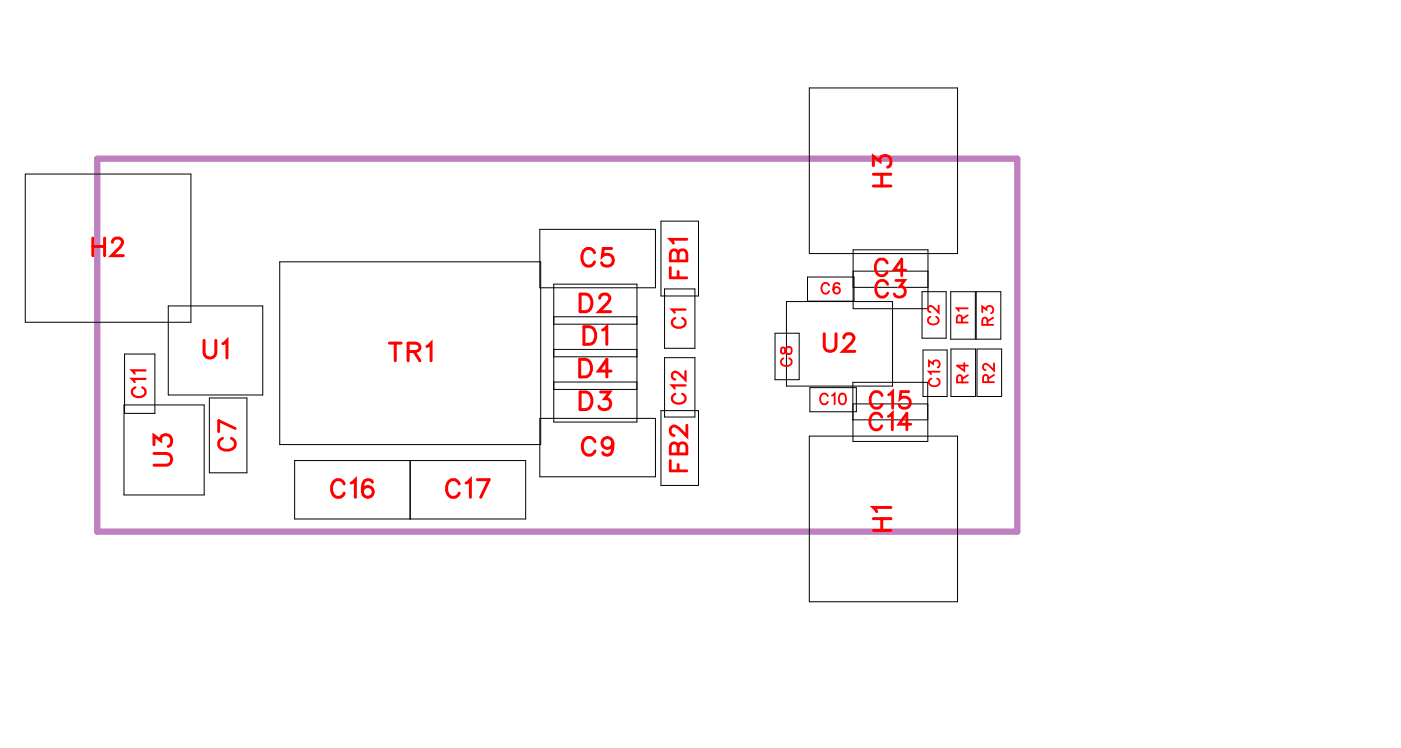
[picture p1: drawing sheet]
<svg xmlns="http://www.w3.org/2000/svg" width="56mm" height="30mm" viewBox="0 0 56 30" stroke-linecap="round" stroke-linejoin="round" font-family="sans-serif">
<path d="M3.9 6.4h37v15h-37z" fill="none" stroke="#bf80bf" stroke-width=".25"/>
<g fill="none" stroke="#000" stroke-width=".04">
<path d="M1 7h6.7v6h-6.7zM5 16.3h3.2v3.6h-3.2zM5 14.2h1.2v2.4h-1.2zM6.8 12.3h3.8v3.6h-3.8zM8.4 16h1.5v3h-1.5zM11.2 10.5h10.5v7.4h-10.5zM11.8 18.5h9.3v2.4h-9.3zM16.5 18.5v2.4M21.7 9.2h4.7v2.4h-4.7zM21.7 16.8h4.7v2.4h-4.7zM22.3 11.4h3.3v5.6h-3.3zM22.3 12.7h3.3"/>
<path d="M22.3 14.4h3.3M22.3 13h3.3M22.3 15.4h3.3M22.3 15.7h3.3M22.3 14.1h3.3M26.6 8.9h1.5v3h-1.5zM26.6 16.5h1.5v3h-1.5zM26.7 11.6h1.2v2.4h-1.2zM26.7 14.4h1.2v2.4h-1.2zM31.2 13.4h.9v1.9h-.9zM31.6 12.1h4.3v3.4h-4.3zM32.5 12.1v-1h1.8v1"/>
<path d="M32.5 3.5h6v6.7h-6zM32.5 17.5h6v6.7h-6zM32.6 15.6h1.8v1h-1.8zM34.3 15.4h3v2.4h-3zM34.3 16.9h3M34.3 16.2h3M34.3 10h3v2.4h-3zM34.3 11.6h3M34.3 10.9h3M37.1 11.7h1v1.9h-1zM37.1 14.1h1v1.8h-1zM38.2 11.7h1v1.9h-1z"/>
<path d="M38.2 14h1v1.9h-1zM39.3 11.7h.9v1.9h-.9zM39.3 14h1v1.9h-1z"/>
</g>
<path d="M5.4 15.6a.2 .2 0 0 0-.1 .2 .2 .2 0 0 0 .2 .2h.1a.2 .2 0 0 0 .3-.2 .2 .2 0 0 0-.2-.2M5.9 15.2h-.6l.1 .2M5.9 14.9h-.6l.1 .1M27.2 12.8a.2 .2 0 0 0-.2 .2 .2 .2 0 0 0 .2 .2h.2a.2 .2 0 0 0 .2-.2 .2 .2 0 0 0-.2-.2M27.2 15.8a.2 .2 0 0 0-.2 .3 .2 .2 0 0 0 .2 .1h.2a.2 .2 0 0 0 .2-.1 .2 .2 0 0 0-.2-.3M27.6 12.5h-.6l.1 .1M27.6 15.5h-.6l.1 .1M27.6 14.9v.4l-.5-.3-.1 .2 .2 .1" fill="none" stroke="#f00" stroke-width=".09"/>
<g fill="none" stroke="#f00" stroke-width=".12">
<path d="M3.7 9.6v.7M3.7 9.9h.5M4.2 9.6v.7M4.5 9.7l.2-.1h.1l.1 .1-.1 .2-.3 .4h.5M6.2 18.2h.5l.2 .2-.1 .3h-.6M6.2 17.9v-.4l.3 .2a.24 .24 0 0 1 .3-.2 .25 .25 0 0 1 0 .5M8.2 13.7v.5l.2 .2 .2-.1 .1-.6M9 13.8l.1-.1v.7M13.8 19.5a.26 .26 0 0 0-.3-.2 .26 .26 0 0 0-.2 .3v.1a.26 .26 0 0 0 .2 .3 .26 .26 0 0 0 .3-.2M14.1 19.4l.2-.1v.7M15 19.4l-.1-.1a.35 .35 0 0 0-.4 .3 .35 .35 0 0 0 .3 .4 .22 .22 0 0 0 .2-.2 .22 .22 0 0 0-.2-.2 .22 .22 0 0 0-.2 .2M15.7 13.8h.4"/>
<path d="M15.9 13.8v.7M16.4 14.1h.4l.1-.2-.5-.1v.7M16.7 14.1l.2 .4M17.2 13.9l.1-.1v.7M18.5 19.5a.26 .26 0 0 0-.3-.2 .26 .26 0 0 0-.2 .3v.1a.26 .26 0 0 0 .2 .3 .26 .26 0 0 0 .3-.2M18.7 19.4l.2-.1v.7M19.2 19.3h.5l-.4 .7M23.3 14.5h.2a.38 .38 0 0 1 .3 .3 .38 .38 0 0 1-.3 .4h-.2zM23.3 11.8h.3a.38 .38 0 0 1 .2 .4 .38 .38 0 0 1-.2 .3h-.3zM23.3 15.8h.3a.38 .38 0 0 1 .2 .3 .38 .38 0 0 1-.2 .4h-.3zM23.5 13.1h.2a.38 .38 0 0 1 .3 .4 .38 .38 0 0 1-.3 .3h-.2zM23.9 10.2a.26 .26 0 0 0-.3-.2 .26 .26 0 0 0-.2 .3v.1a.26 .26 0 0 0 .2 .3 .26 .26 0 0 0 .3-.2"/>
<path d="M23.9 17.8a.26 .26 0 0 0-.3-.2 .26 .26 0 0 0-.2 .3v.1a.26 .26 0 0 0 .2 .3 .26 .26 0 0 0 .3-.2M24.1 12l.2-.2h.1l.1 .2-.1 .2-.3 .3h.5M24.2 15.8h.3l-.2 .2a.24 .24 0 0 1 .2 .4 .24 .24 0 0 1-.4-.1M24.2 13.3l.2-.2v.7M24.6 14.9h-.5l.3-.4v.7M24.6 10h-.3l-.1 .3a.25 .25 0 0 1 .4 0 .25 .25 0 0 1 0 .4 .25 .25 0 0 1-.4-.1M24.6 17.8a.22 .22 0 0 1-.3 .2 .22 .22 0 0 1 0-.3 .22 .22 0 0 1 .3 0v.1a.34 .34 0 0 1-.2 .5l-.2-.1M33.1 13.4v.5l.2 .2 .3-.1v-.6M33.9 13.6l.2-.2h.1l.1 .2-.1 .2-.3 .3h.5M35.1 6.7v-.4l.3 .2a.24 .24 0 0 1 .4-.2 .24 .24 0 0 1-.1 .4M35.1 7.5h.7M35.1 7h.7"/>
<path d="M35.5 7v.5M35.1 21.3h.7M35.1 20.9h.7M35.5 20.9v.4M35.8 20.4h-.7l.2 .2"/>
</g>
<g fill="none" stroke="#f00" stroke-width=".11">
<path d="M9 17.6a.25 .25 0 0 0-.2 .3 .25 .25 0 0 0 .2 .2h.2a.25 .25 0 0 0 .3-.2 .25 .25 0 0 0-.2-.3M9.5 17.2l-.7-.3v.5M27 10.8v.4h.6M27 18.5v.4h.6M27.3 10.2l-.1-.1h-.2v.4h.6v-.3l-.1-.2-.2 .1v.4M27.3 18l-.1-.2h-.2v.5h.6v-.3l-.1-.2-.2 .1v.4M27.3 10.9v.3M27.3 18.7v.2M27.6 9.6h-.6l.1 .2M27.6 17.1v.4l-.5-.4-.1 .2v.2h.1M35.5 16.8a.25 .25 0 0 0-.3-.2 .25 .25 0 0 0-.2 .3v.1a.25 .25 0 0 0 .2 .3 .25 .25 0 0 0 .3-.2M35.5 15.9a.25 .25 0 0 0-.3-.1 .25 .25 0 0 0-.2 .2v.2a.25 .25 0 0 0 .2 .2 .25 .25 0 0 0 .3-.1"/>
<path d="M35.7 10.6a.25 .25 0 0 0-.3-.2 .25 .25 0 0 0-.2 .3v.1a.25 .25 0 0 0 .2 .3 .25 .25 0 0 0 .3-.2M35.7 11.4a.25 .25 0 0 0-.3-.1 .25 .25 0 0 0-.2 .2v.2a.25 .25 0 0 0 .2 .2 .25 .25 0 0 0 .3-.1M35.7 16.7l.2-.1v.7M35.7 15.9l.2-.1v.6M36 11.3h.4l-.2 .2a.22 .22 0 0 1 .2 .4 .22 .22 0 0 1-.4-.1M36.4 10.9h-.5l.4-.5v.7M36.5 15.8h-.3v.2a.24 .24 0 0 1 .4 0 .24 .24 0 0 1-.1 .4 .24 .24 0 0 1-.3-.1M36.6 17.1h-.4l.3-.5v.7"/>
</g>
<g fill="none" stroke="#f00" stroke-width=".07">
<path d="M31.4 14v.2h.1l.2-.2a.14 .14 0 0 1 .1 .1 .14 .14 0 0 1-.1 .1l-.1-.2zM31.5 14.4a.16 .16 0 0 0-.1 .2 .16 .16 0 0 0 .2 .1h.1a.16 .16 0 0 0 .1-.1 .16 .16 0 0 0-.1-.2M33.3 15.9a.16 .16 0 0 0-.2-.1 .16 .16 0 0 0-.1 .2v.1a.16 .16 0 0 0 .1 .2 .16 .16 0 0 0 .2-.1M33.3 11.5a.16 .16 0 0 0-.1-.1 .16 .16 0 0 0-.2 .1v.1a.16 .16 0 0 0 .2 .2 .16 .16 0 0 0 .1-.1M33.5 15.9l.1-.1v.5M33.8 11.4h-.1a.2 .2 0 0 0-.2 .2 .2 .2 0 0 0 .2 .2 .13 .13 0 0 0 0-.2 .13 .13 0 0 0-.2 .1M37.4 14.7v-.2l.1 .1a.16 .16 0 0 1 .3-.1 .16 .16 0 0 1-.1 .3M37.4 12.7a.16 .16 0 0 0-.1 .2 .16 .16 0 0 0 .2 .1h.1a.16 .16 0 0 0 .1-.1 .16 .16 0 0 0-.1-.2M37.5 15.2a.16 .16 0 0 0-.1 .2 .16 .16 0 0 0 .1 .1h.1a.16 .16 0 0 0 .2-.1 .16 .16 0 0 0-.1-.2M37.7 12.3v.3l-.3-.3-.1 .2 .1 .1M37.8 15h-.4v.1M38.7 13v-.3h-.1l-.1 .3h.4"/>
<path d="M38.7 15.4v-.3h-.1l-.1 .3h.4M38.8 14.6v.3l-.3-.2h.4M38.9 12.4h-.4l.1 .1M38.9 12.7l-.2 .1M38.9 15.1l-.2 .1M39.5 12.6v-.3l.2 .2a.15 .15 0 0 1 .2-.2 .15 .15 0 0 1 0 .3M39.7 13.1v-.3h-.1l-.1 .3h.4M39.7 15.4v-.3h-.1l-.1 .3h.5M39.9 12.8l-.2 .1M40 14.6v.3l-.3-.3-.2 .1 .1 .2M40 15.1l-.3 .1"/>
<circle cx="33.9" cy="16" r=".2"/>
</g>
<g font-size="1.2" fill="#fff">
<text x="3.7" y="10.6">H2</text>
<text x="23.3" y="11">C5</text>
<text x="36.1" y="7.5" transform="rotate(-90 36.1 7.5)">H3</text>
<text x="8.1" y="14.7">U1</text>
<text x="15.6" y="14.8">TR1</text>
<text x="23.3" y="15.5">D4</text>
<text x="23.3" y="12.8">D2</text>
<text x="23.3" y="16.8">D3</text>
<text x="23.4" y="14.1">D1</text>
<text x="33.1" y="14.4">U2</text>
<text x="7.2" y="18.8" transform="rotate(-90 7.2 18.8)">U3</text>
<text x="13.3" y="20.3">C16</text>
<text x="17.9" y="20.3">C17</text>
<text x="23.4" y="18.6">C9</text>
<text x="36.1" y="21.4" transform="rotate(-90 36.1 21.4)">H1</text>
</g>
<g font-size="1.1" fill="#fff">
<text x="27.9" y="11.2" transform="rotate(-90 27.9 11.2)">FB1</text>
<text x="35.1" y="11.4">C4</text>
<text x="34.9" y="17.6">C14</text>
<text x="34.9" y="16.7">C15</text>
<text x="35.2" y="12.2">C3</text>
<text x="9.7" y="18.2" transform="rotate(-90 9.7 18.2)">C7</text>
<text x="27.9" y="19" transform="rotate(-90 27.9 19)">FB2</text>
</g>
<g font-size=".9" fill="#fff">
<text x="6.1" y="16" transform="rotate(-90 6.1 16)">C11</text>
<text x="27.8" y="16.3" transform="rotate(-90 27.8 16.3)">C12</text>
<text x="27.8" y="13.2" transform="rotate(-90 27.8 13.2)">C1</text>
</g>
<g font-size=".7" fill="#fff">
<text x="33" y="12">C6</text>
<text x="32" y="14.8" transform="rotate(-90 32 14.8)">C8</text>
<text x="32.9" y="16.4">C10</text>
<text x="37.9" y="13.1" transform="rotate(-90 37.9 13.1)">C2</text>
<text x="38" y="15.6" transform="rotate(-90 38 15.6)">C13</text>
<text x="39.1" y="13" transform="rotate(-90 39.1 13)">R1</text>
<text x="39.1" y="15.4" transform="rotate(-90 39.1 15.4)">R4</text>
<text x="40.1" y="13.1" transform="rotate(-90 40.1 13.1)">R3</text>
<text x="40.2" y="15.4" transform="rotate(-90 40.2 15.4)">R2</text>
</g>
</svg>
